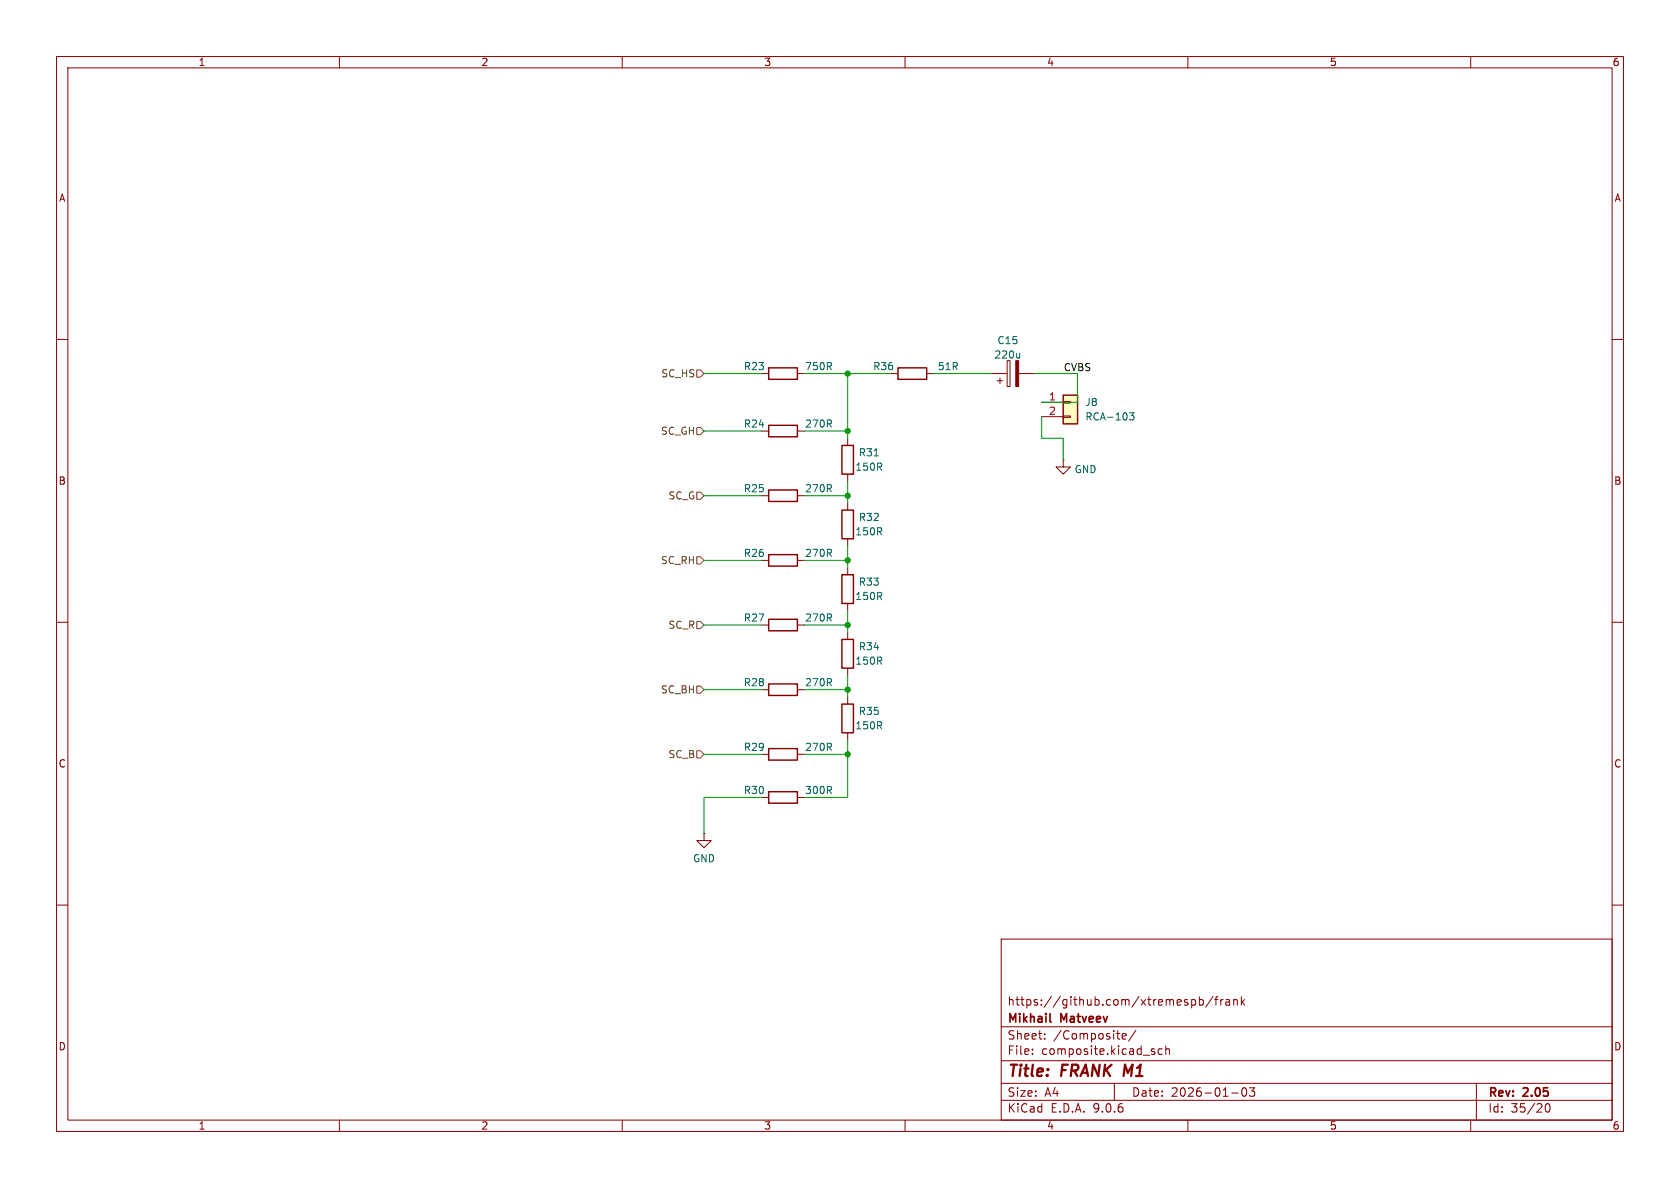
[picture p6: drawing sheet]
<svg xmlns="http://www.w3.org/2000/svg" width="297mm" height="210mm" viewBox="0 0 297 210" stroke-linecap="round" stroke-linejoin="round" font-family="sans-serif">
<g fill="none" stroke="#840000" stroke-width=".18">
<path d="M10 10h277v190h-277zM12 12h273v186h-273zM60 10v2M110 10v2M160 10v2M210 10v2M260 10v2M10 60h2M285 60h2M10 110h2M134.6 110.5h1.3M141 110.5h1.2"/>
<path d="M149.9 100.3v1.3M149.9 106.7v1.3M285 110h2M134.6 133.4h1.3M134.6 121.9h1.3M141 133.4h1.2M141 121.9h1.2M10 160h2M177 166h108v32h-108zM210.7 176.8l.4-.1 .3 .3v.4l-.2 .2h-.5M212 176.8l.5-.1 .2 .3v.4l-.1 .2h-.6M212 176.2v1.5"/>
<path d="M214.5 176.1l-1.3 2M214.7 176.7h.6M215.3 176.2l-.3 .2v1.3M215.8 176.7v1M216.2 176.7l-.2 .1-.2 .2M216.7 176.8h.6l.1 .9M217.4 177.1h-.5a.29 .29 0 0 0-.2 .3 .29 .29 0 0 0 .2 .3l.5-.1M218.1 176.8l.2-.1 .4 .1v.9M218.1 176.7v1M219.5 176.2v1.5M219.6 177.1l.4 .6M220 176.7l-.5 .6"/>
<path d="M285 160h2M60 198v2M110 198v2M160 198v2M177 194.5h108M177 191.5h108M177 187.5h108M177 181.5h108M182.5 186.3v.1M182.5 185.5v.1M184.7 183.6v.1M184.7 182.8v.1"/>
<path d="M197 191.5v3M198.4 183.2l.7-.1-.1-.3-.4-.1-.2 .2 .1 .7h.5M200.8 182.1l-1.3 2M204 185.9l.2 .2-.2 .3M204 185.4l.1 .1M205.5 185.5l-.5-.1-.3 .3v.4l.2 .2h.6M206.1 185.5l.2-.1 .4 .1v.9M206.1 184.9v1.5M210 198v2M217.7 193.2h1.2M219.7 192.4l.2-.1a.81 .81 0 0 1 .6 .6 .81 .81 0 0 1-.3 .8l-.2 .1a.81 .81 0 0 1-.3-1.4zM220.9 192.3h.9l-.5 .6 .4 .1v.7l-.2 .1h-.4l-.2-.1"/>
<path d="M260 198v2M261 191.5v6.5M273.3 195.2l.2-.1a.81 .81 0 0 1 .6 .6 .81 .81 0 0 1-.3 .8l-.1 .1a.81 .81 0 0 1-.4-1.4z"/>
</g>
<path d="M185.6 180.5l.2 .2" fill="none" stroke="#840000" stroke-width=".3"/>
<path d="M135.9 109.5h5.1v2h-5.1zM148.8 101.6h2.1v5.1h-2.1zM135.9 132.3h5.1v2.1h-5.1zM135.9 120.9h5.1v2h-5.1z" fill="none" stroke="#840000" stroke-width=".25"/>
<path d="M188 69.9h2.5v5h-2.5z" fill="#ffffc2"/>
<path d="M135.9 75.2h5.1v2h-5.1zM135.9 65h5.1v2.1h-5.1zM148.8 78.7h2.1v5.1h-2.1zM158.7 65h5.1v2.1h-5.1zM188 69.9h2.5v5h-2.5zM135.9 98h5.1v2.1h-5.1zM135.9 86.6h5.1v2h-5.1zM148.8 90.2h2.1v5.1h-2.1zM148.8 113h2.1v5.1h-2.1zM135.9 140h5.1v2h-5.1zM148.8 124.5h2.1v5h-2.1z" fill="none" stroke="#840000" stroke-width=".25"/>
<g fill="none" stroke="#840000" stroke-width=".18">
<path d="M134.6 66h1.3M134.6 76.2h1.3M141 66h1.2M141 76.2h1.2M149.9 77.5v1.2M157.5 66h1.2M163.8 66h1.3M175.3 66h2.8M176.3 67.3h1M176.8 66.8v1M178.1 63.8h.5v4.5h-.5zM180.1 66h2.8"/>
<path d="M184.1 71.1h3.9M184.1 73.7h3.9M188 71h1.2v.2h-1.2zM188 73.5h1.2v.3h-1.2zM134.6 99.1h1.3M134.6 87.6h1.3M141 99.1h1.2M141 87.6h1.2M149.9 83.8v1.3M149.9 88.9v1.3M149.9 95.3v1.2M188 81.3v1.3h1.2l-1.2 1.2-1.3-1.2h1.3"/>
<path d="M188 81.3h.1M149.9 111.8v1.2M149.9 118.1v1.3M149.9 123.2v1.3M149.9 129.5v1.3M124.5 147.3v1.3h1.2l-1.2 1.3-1.3-1.3h1.3M124.5 147.3h.1M134.6 141h1.3M141 141h1.2"/>
</g>
<path d="M180.3 62.5v.8M180.3 63.2l-.2 .1M199.7 73h.8l-.5 .5 .4 .1v.5l-.2 .1-.5-.1M154.5 80.6h.8" fill="none" stroke="#006464" stroke-width=".18"/>
<path d="M179.6 63.8h.5v4.5h-.5z" fill="#840000" stroke="#840000" stroke-width=".18"/>
<path d="M123.2 65.4h.6l.7 .6-.7 .7h-.6zM123.2 75.6h.6l.7 .6-.7 .6h-.6zM123.2 98.4h.6l.7 .7-.7 .6h-.6zM123.2 87h.6l.7 .6-.7 .7h-.6zM123.2 109.9h.6l.7 .6-.7 .6h-.6zM123.2 132.7h.6l.7 .7-.7 .6h-.6zM123.2 121.3h.6l.7 .6-.7 .7h-.6z" fill="none" stroke="#725600" stroke-width=".18"/>
<g fill="none" stroke="#009600" stroke-width=".18">
<path d="M124.5 76.2h10.1M124.5 66h10.1M142.2 76.2h7.7M142.2 66h15.3M149.9 66v11.5M165.1 66h10.2M182.9 66h7.6v5.1h-6.4M184.1 73.7v3.8h3.9v3.8M124.5 99.1h10.1M124.5 87.6h10.1M142.2 99.1h7.7M142.2 87.6h7.7"/>
<path d="M149.9 85.1v3.8M149.9 96.5v3.8M124.5 110.5h10.1M142.2 110.5h7.7M149.9 108v3.8M149.9 119.4v3.8M124.5 121.9h10.1M124.5 133.4h10.1M142.2 121.9h7.7M142.2 133.4h7.7M149.9 130.8v10.2h-7.7M134.6 141h-10.1v6.3"/>
</g>
<g fill="#009600" stroke="#009600" stroke-width=".18">
<circle cx="149.9" cy="133.4" r=".46"/>
<circle cx="149.9" cy="121.9" r=".46"/>
<circle cx="149.9" cy="110.5" r=".46"/>
<circle cx="149.9" cy="66" r=".46"/>
<circle cx="149.9" cy="76.2" r=".46"/>
<circle cx="149.9" cy="87.6" r=".46"/>
<circle cx="149.9" cy="99.1" r=".46"/>
</g>
<g font-size="2.8" fill="#840000">
<text x="178" y="190.9">Title:</text>
<text x="187.7" y="190.9">FRANK M1</text>
</g>
<g font-size="2.1" fill="#840000">
<text x="178" y="178">https://github.com/xtremespb/frank</text>
<text x="178" y="184">Sheet:</text>
<text x="178" y="181.2">Mikhail</text>
<text x="186.2" y="184">/Composite/</text>
<text x="187.6" y="181.2">Matveev</text>
<text x="178" y="186.7">File:</text>
<text x="184.1" y="186.7">composite.kicad_sch</text>
<text x="178" y="196.9">KiCad</text>
<text x="178" y="194.1">Size:</text>
<text x="184.7" y="194.1">A4</text>
<text x="185.7" y="196.9">E.D.A.</text>
<text x="193.3" y="196.9">9.0.6</text>
<text x="200" y="194.1">Date:</text>
<text x="207" y="194.1">2026-01-03</text>
<text x="263" y="194.3">Rev:</text>
<text x="263" y="196.9">Id:</text>
<text x="267.1" y="196.9">35/20</text>
<text x="269.4" y="194.3">2.05</text>
</g>
<g font-size="1.8" fill="#840000">
<text x="35" y="11.9">1</text>
<text x="85" y="11.9">2</text>
<text x="135" y="11.9">3</text>
<text x="185" y="11.9">4</text>
<text x="235" y="11.9">5</text>
<text x="285" y="11.9">6</text>
<text x="10.3" y="35.9">A</text>
<text x="285.3" y="35.9">A</text>
<text x="10.3" y="85.9">B</text>
<text x="285.3" y="85.9">B</text>
<text x="10.3" y="135.9">C</text>
<text x="285.3" y="135.9">C</text>
<text x="10.3" y="185.9">D</text>
<text x="285.3" y="185.9">D</text>
<text x="35" y="199.9">1</text>
<text x="85" y="199.9">2</text>
<text x="135" y="199.9">3</text>
<text x="185" y="199.9">4</text>
<text x="235" y="199.9">5</text>
<text x="285" y="199.9">6</text>
</g>
<g font-size="1.8" fill="#006464">
<text x="131.4" y="65.6">R23</text>
<text x="142.2" y="65.6">750R</text>
<text x="154.3" y="65.6">R36</text>
<text x="165.7" y="65.6">51R</text>
<text x="175.7" y="63.6">220u</text>
<text x="176.2" y="61">C15</text>
<text x="191.8" y="72">J8</text>
<text x="131.4" y="75.8">R24</text>
<text x="142.2" y="75.8">270R</text>
<text x="191.8" y="74.5">RCA-103</text>
<text x="151.1" y="83.4">150R</text>
<text x="151.7" y="80.9">R31</text>
<text x="189.9" y="83.8">GND</text>
<text x="131.4" y="87.2">R25</text>
<text x="142.2" y="87.2">270R</text>
<text x="151.1" y="94.8">150R</text>
<text x="151.7" y="92.3">R32</text>
<text x="131.4" y="98.7">R26</text>
<text x="142.2" y="98.7">270R</text>
<text x="151.1" y="106.3">150R</text>
<text x="151.7" y="103.7">R33</text>
<text x="131.4" y="110.1">R27</text>
<text x="142.2" y="110.1">270R</text>
<text x="151.1" y="117.7">150R</text>
<text x="151.7" y="115.2">R34</text>
<text x="131.4" y="121.5">R28</text>
<text x="142.2" y="121.5">270R</text>
<text x="151.1" y="129.1">150R</text>
<text x="151.7" y="126.6">R35</text>
<text x="131.4" y="132.9">R29</text>
<text x="142.2" y="132.9">270R</text>
<text x="131.4" y="140.6">R30</text>
<text x="142.2" y="140.6">300R</text>
<text x="122.4" y="152.6">GND</text>
</g>
<text font-size="1.8" fill="#0f0f0f" x="188" y="65.7">CVBS</text>
<g font-size="1.8" fill="#725600">
<text x="116.8" y="66.9">SC_HS</text>
<text x="116.7" y="77.1">SC_GH</text>
<text x="118.1" y="88.5">SC_G</text>
<text x="116.7" y="99.9">SC_RH</text>
<text x="118.1" y="111.4">SC_R</text>
<text x="116.7" y="122.8">SC_BH</text>
<text x="118.1" y="134.2">SC_B</text>
</g>
<g font-size="1.8" fill="#a90000">
<text x="185.3" y="70.9">1</text>
<text x="185.3" y="73.4">2</text>
</g>
</svg>
